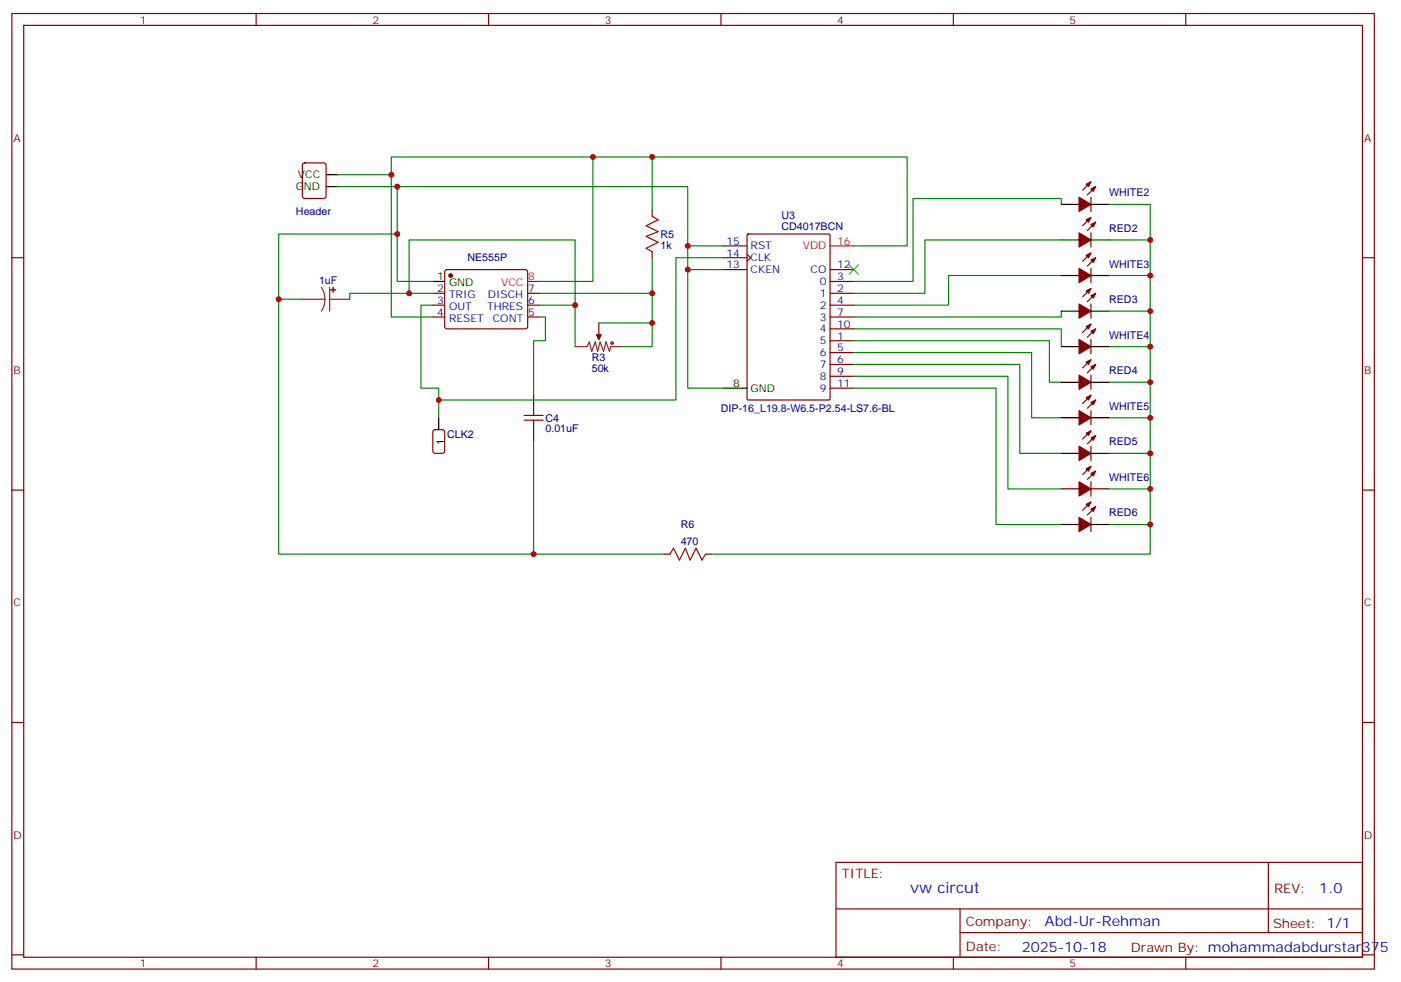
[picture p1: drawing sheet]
<svg xmlns="http://www.w3.org/2000/svg" width="417mm" height="292mm" viewBox="0 0 417 292" stroke-linecap="round" stroke-linejoin="round" font-family="sans-serif">
<g fill="none" stroke="#870000" stroke-width=".35">
<path d="M3.5 4h405.4v284.4h-405.4zM7.1 7.5h398.2v277.3h-398.2zM76.2 4v3.5M145.3 4v3.5M214.5 4v3.5M283.6 4v3.5M352.8 4v3.5M90.2 48.7l.5-.2h5.6l.7 .4v9.4l-.4 .7-5.9 .1-.7-.5v-9.4zM324.6 58.7v4.2M324.6 54.1l-2.5 2.5M326 55.5l-2.5 2.5M3.5 76.7h3.6"/>
<path d="M194 62.6v1.7M194 74.9v1.8M215.2 76.7h7M215.2 73.2h7M222.2 75.6l1.1 1.1-1.1 1.1M222.3 69.8l.3-.2h24l.3 .2v48.9l-.1 .3h-24.2l-.3-.2zM324.6 69.3v4.2M324.6 79.9v4.2M324.6 64.7l-2.5 2.5M324.6 75.3l-2.5 2.5M326 66.1l-2.5 2.5M326 76.7l-2.5 2.5"/>
<path d="M405.3 76.7h3.6M128.8 87.3h3.5M128.8 90.8h3.5M128.8 94.3h3.5M132.5 80.4l.5-.2h23.3l.5 .2 .2 .5-.1 16.5-.6 .5-23.6-.1-.4-.6v-16.3zM157 87.3h3.5M157 90.8h3.5M157 94.3h3.5M178.2 96.1v3.5M215.2 80.2h7M246.9 87.3h7.1M246.9 90.8h7.1"/>
<path d="M246.9 94.3h7.1M246.9 83.7h7.1M246.9 97.9h7.1M246.9 80.2h7.1M324.6 90.5v4.2M324.6 85.9l-2.5 2.4M324.6 96.4l-2.5 2.5M326 87.3l-2.5 2.4M326 97.9l-2.5 2.4M158.7 117.3v3.5M246.9 101.4h7.1M246.9 104.9h7.1"/>
<path d="M246.9 108.4h7.1M246.9 112h7.1M246.9 115.5h7.1M324.6 101v4.3M324.6 111.6v4.3M324.6 107l-2.5 2.5M324.6 117.6l-2.5 2.5M326 108.4l-2.5 2.5M326 119l-2.5 2.5M158.7 127.8v3.6M324.6 122.2v4.2M324.6 132.8v4.2"/>
<path d="M324.6 128.2l-2.5 2.5M324.6 138.8l-2.5 2.5M326 129.6l-2.5 2.5M3.5 145.8h3.6M324.6 143.4v4.2M324.6 154v4.2M324.6 149.4l-2.5 2.4M326 150.8l-2.5 2.4M326 140.2l-2.5 2.5M405.3 145.8h3.6M197.6 164.9h1.7M209.9 164.9h1.8"/>
<path d="M3.5 215h3.6M405.3 215h3.6M248.7 256.6h156.6v28.2h-156.6zM377.3 256.6v20.9M248.7 270.5h156.5M285.6 277.5h119.6M285.6 270.5v14.1M3.5 284.1h3.6M76.2 284.8v3.6M145.3 284.8v3.6M214.5 284.8v3.6M283.6 284.8v3.6"/>
<path d="M352.8 284.8v3.6M405.3 284.1h3.6"/>
</g>
<g fill="#870000" stroke="#870000" stroke-width=".35">
<path d="M177.4 99.6h1.5l-.7 1.4z"/>
<path d="M323.1 65.4l1.5-.7-.8 1.4z"/>
<path d="M324.6 66.8l1.4-.7-.7 1.4z"/>
<path d="M321 69.3l3.6 2.1-3.6 2.1z"/>
<path d="M323.1 86.6l1.5-.7-.8 1.4z"/>
<path d="M324.6 88l1.4-.7-.7 1.4z"/>
<path d="M321 90.5l3.6 2.1-3.6 2.1z"/>
<path d="M323.1 107.7l1.5-.7-.8 1.4z"/>
<path d="M324.6 109.1l1.4-.7-.7 1.5z"/>
<path d="M321 111.6l3.6 2.1-3.6 2.2z"/>
<path d="M323.1 128.9l1.5-.7-.8 1.4z"/>
<path d="M324.6 130.3l1.4-.7-.7 1.4z"/>
<path d="M321 132.8l3.6 2.1-3.6 2.1z"/>
<path d="M323.1 150.1l1.5-.7-.8 1.4z"/>
<path d="M324.6 151.5l1.4-.7-.7 1.4z"/>
<path d="M321 154l3.6 2.1-3.6 2.1z"/>
<path d="M323.1 54.8l1.5-.7-.8 1.4z"/>
<path d="M324.6 56.2l1.4-.7-.7 1.4z"/>
<path d="M321 58.7l3.6 2.1-3.6 2.1z"/>
<path d="M323.1 76l1.5-.7-.8 1.4z"/>
<path d="M324.6 77.4l1.4-.7-.7 1.4z"/>
<path d="M321 79.9l3.6 2.1-3.6 2.1z"/>
<path d="M323.1 97.2l1.5-.8-.8 1.5z"/>
<path d="M324.6 98.6l1.4-.7-.7 1.4z"/>
<path d="M321 101l3.6 2.2-3.6 2.1z"/>
<path d="M323.1 118.3l1.5-.7-.8 1.4z"/>
<path d="M324.6 119.7l1.4-.7-.7 1.4z"/>
<path d="M321 122.2l3.6 2.1-3.6 2.1z"/>
<path d="M323.1 139.5l1.5-.7-.8 1.4z"/>
<path d="M324.6 140.9l1.4-.7-.7 1.4z"/>
<path d="M321 143.4l3.6 2.1-3.6 2.1z"/>
<circle cx="134.1" cy="82" r=".53"/>
</g>
<g fill="none" stroke="#000" stroke-width=".35">
<path d="M97 55.5h3.5M97 52h3.5M315.7 71.4h5.3M315.7 60.8h5.3M324.6 71.4h5.2M324.6 60.8h5.2M128.8 83.7h3.5M315.7 92.6h5.3M315.7 82h5.3M324.6 92.6h5.2M324.6 82h5.2M215.2 115.5h7"/>
<path d="M315.7 113.7h5.3M315.7 103.2h5.3M324.6 113.7h5.2M324.6 103.2h5.2M130.5 124.3v3.5M315.7 134.9h5.3M315.7 124.3h5.3M324.6 134.9h5.2M324.6 124.3h5.2M315.7 156.1h5.3M315.7 145.5h5.3M324.6 156.1h5.2"/>
<path d="M324.6 145.5h5.2"/>
</g>
<path d="M246.9 73.2h7.1M157 83.7h3.5" fill="none" stroke="#f00" stroke-width=".35"/>
<path d="M90 89h6.7M95.6 85.5l.8 1.7 .3 1.8M96.7 89l-.3 1.9-.8 1.7M98.1 89h6M98.1 85.5v7.1M178.2 99.6v1.4M171.1 103.2h3.5l.7-1.5 .7 2.9 1.1-2.9 .7 2.9 .7-2.9 1.1 2.9 .7-2.9 1 2.9 .4-1.4h3.5" fill="none" stroke="#8c2424" stroke-width=".35"/>
<g fill="#8c2424" stroke="#8c2424" stroke-width=".35">
<path d="M99.1 85.5v1.4z"/>
<path d="M98.4 86.2l1.4 .1z"/>
</g>
<g fill="none" stroke="#a10000" stroke-width=".35">
<path d="M194 64.3l1.8 1.1-3.5 1.8 3.5 1.7-3.5 1.4 3.5 1.8-3.5 1.8 1.7 1M155.9 125h5.7M155.9 123.6h5.7M158.7 120.8v2.8M158.7 125v2.8M199.3 164.9l1.1-1.8 1.7 3.6 1.8-3.6 1.4 3.6 1.8-3.6 1.7 3.6 1.1-1.8"/>
<circle cx="182" cy="102.1" r=".35"/>
</g>
<path d="M129 128.1l.5-.3h2.1l.6 .5 .1 5.9-.5 .6-2.3 .1-.7-.5v-5.8z" fill="none" stroke="#900" stroke-width=".35"/>
<path d="M252.6 78.8l2.8 2.8M255.4 78.8l-2.8 2.8" fill="none" stroke="#3c3" stroke-width=".35"/>
<g fill="none" stroke="#008700" stroke-width=".35">
<path d="M100.5 52h15.9v-5.3h153.5v26.5h-15.9M100.5 55.5h104.1v60h10.6M116.4 52v42.3h12.4M118.2 55.5v28.2h10.6M176.4 46.7v37h-15.9M194 46.7v15.9M118.2 69.6h-35.3v19.4h7.1M194 76.7v10.6h-33.5M204.6 73.2h10.6M215.2 76.7h-14.1v42.3h-70.6M315.7 60.8v-1.7h-44.1v24.6h-17.6M315.7 71.4h-40.5v15.9h-21.2"/>
<path d="M329.8 60.8h12.4v104.1h-130.5M329.8 71.4h12.4M82.9 89v75.9h75.8M121.7 87.3h-17.6v1.7M128.8 90.8h-3.6v24.7h5.3v8.8M128.8 87.3h-7.1v-15.9h49.4v31.8M160.5 94.3h1.8v7.1h-3.6v15.9M160.5 90.8h10.6M194 87.3v8.8h-15.8M194 96.1v7.1h-8.8M204.6 80.2h10.6M254 97.9h61.7v5.3"/>
<path d="M315.7 82h-33.5v8.8h-28.2M315.7 92.6v1.7h-61.7M329.8 92.6h12.4M329.8 82h12.4M254 101.4h58.2v12.3h3.5M254 104.9h52.9v19.4h8.8M254 108.4h49.4v26.5h12.3M254 112h45.9v33.5h15.8M254 115.5h42.3v40.6h19.4M329.8 113.7h12.4M329.8 103.2h12.4M158.7 131.4v33.5h38.9"/>
<path d="M329.8 134.9h12.4M329.8 124.3h12.4M329.8 156.1h12.4M329.8 145.5h12.4"/>
</g>
<g fill="#c00">
<circle cx="116.4" cy="52" r=".88"/>
<circle cx="194" cy="46.7" r=".88"/>
<circle cx="204.6" cy="80.2" r=".88"/>
<circle cx="204.6" cy="73.2" r=".88"/>
<circle cx="118.2" cy="55.5" r=".88"/>
<circle cx="342.2" cy="156.1" r=".88"/>
<circle cx="342.2" cy="145.5" r=".88"/>
<circle cx="342.2" cy="134.9" r=".88"/>
<circle cx="342.2" cy="124.3" r=".88"/>
<circle cx="342.2" cy="113.7" r=".88"/>
<circle cx="342.2" cy="103.2" r=".88"/>
<circle cx="342.2" cy="92.6" r=".88"/>
<circle cx="342.2" cy="82" r=".88"/>
<circle cx="342.2" cy="71.4" r=".88"/>
<circle cx="130.5" cy="119" r=".88"/>
<circle cx="194" cy="87.3" r=".88"/>
<circle cx="194" cy="96.1" r=".88"/>
<circle cx="171.1" cy="90.8" r=".88"/>
<circle cx="176.4" cy="46.7" r=".88"/>
<circle cx="121.7" cy="87.3" r=".88"/>
<circle cx="118.2" cy="69.6" r=".88"/>
<circle cx="158.8" cy="164.9" r=".88"/>
<circle cx="82.9" cy="89" r=".88"/>
</g>
<text font-size="4.6" fill="#00f" x="270.8" y="265.6">vw circut</text>
<g font-size="4.2" fill="#00f">
<text x="392.5" y="265.9">1.0</text>
<text x="310.9" y="275.4">Abd-Ur-Rehman</text>
<text x="304" y="283.2">2025-10-18</text>
</g>
<g font-size="3.9" fill="#800">
<text x="250.5" y="261.2">TITLE:</text>
<text x="379.1" y="265.9">REV:</text>
<text x="287.4" y="275.4">Company:</text>
<text x="378.7" y="276">Sheet: 1/1</text>
<text x="287.4" y="283.1">Date:</text>
<text x="336.4" y="283.2">Drawn By: mohammadabdurstar375</text>
</g>
<g font-size="3.2" fill="#800">
<text x="41.6" y="7">1</text>
<text x="110.8" y="7">2</text>
<text x="179.9" y="7">3</text>
<text x="249.1" y="7">4</text>
<text x="318.2" y="7">5</text>
<text x="4.1" y="42.1">A</text>
<text x="405.9" y="42.1">A</text>
<text x="4.1" y="111.3">B</text>
<text x="405.9" y="111.3">B</text>
<text x="4.1" y="180.4">C</text>
<text x="405.9" y="180.4">C</text>
<text x="4.1" y="249.6">D</text>
<text x="405.9" y="249.6">D</text>
<text x="41.6" y="287.8">1</text>
<text x="110.8" y="287.8">2</text>
<text x="179.9" y="287.8">3</text>
<text x="249.1" y="287.8">4</text>
<text x="318.2" y="287.8">5</text>
</g>
<g font-size="3.2">
<text x="88.6" y="53.1">VCC</text>
<text x="88" y="56.6">GND</text>
<text x="130.1" y="83.4">1</text>
<text x="133.6" y="85.2">GND</text>
<text x="218.1" y="115.1">8</text>
<text x="223.3" y="116.6">GND</text>
<text x="132.1" y="132.4" transform="rotate(-90 132.1 132.4)">1</text>
</g>
<g font-size="3.2" fill="#000080">
<text x="330" y="58.4">WHITE2</text>
<text x="88.1" y="63.9">Header</text>
<text x="232.5" y="65.3">U3</text>
<text x="196.5" y="70.8">R5</text>
<text x="232.5" y="68.5">CD4017BCN</text>
<text x="330" y="69">RED2</text>
<text x="139.1" y="77.8">NE555P</text>
<text x="196.5" y="74">1k</text>
<text x="330" y="79.6">WHITE3</text>
<text x="94.9" y="84.5">1uF</text>
<text x="330" y="90.2">RED3</text>
<text x="330" y="100.8">WHITE4</text>
<text x="176.1" y="107.4">R3</text>
<text x="176" y="110.6">50k</text>
<text x="330" y="111.4">RED4</text>
<text x="162.3" y="125.5">C4</text>
<text x="214.5" y="122.6">DIP-16_L19.8-W6.5-P2.54-LS7.6-BL</text>
<text x="330" y="121.9">WHITE5</text>
<text x="133" y="130.4">CLK2</text>
<text x="162.3" y="128.6">0.01uF</text>
<text x="330" y="132.5">RED5</text>
<text x="330" y="143.1">WHITE6</text>
<text x="330" y="153.7">RED6</text>
<text x="202.5" y="157.2">R6</text>
<text x="202.5" y="162.1">470</text>
</g>
<g font-size="3.2" fill="#00f">
<text x="216.1" y="72.8">15</text>
<text x="216.1" y="76.3">14</text>
<text x="223.3" y="74.2">RST</text>
<text x="223.3" y="77.8">CLK</text>
<text x="216.1" y="79.9">13</text>
<text x="223.3" y="81.3">CKEN</text>
<text x="241.2" y="81.3">CO</text>
<text x="249.1" y="83.4">3</text>
<text x="249.1" y="79.9">12</text>
<text x="130.1" y="86.9">2</text>
<text x="133.6" y="88.7">TRIG</text>
<text x="145.1" y="88.7">DISCH</text>
<text x="157.2" y="86.9">7</text>
<text x="243.9" y="88.3">1</text>
<text x="243.9" y="84.8">0</text>
<text x="249.1" y="86.9">2</text>
<text x="130.1" y="90.5">3</text>
<text x="130.1" y="94">4</text>
<text x="133.6" y="92.2">OUT</text>
<text x="133.6" y="95.7">RESET</text>
<text x="145" y="92.2">THRES</text>
<text x="146.6" y="95.7">CONT</text>
<text x="157.2" y="94">5</text>
<text x="157.2" y="90.5">6</text>
<text x="243.9" y="91.9">2</text>
<text x="243.9" y="95.4">3</text>
<text x="249.1" y="90.5">4</text>
<text x="249.1" y="94">7</text>
<text x="243.9" y="98.9">4</text>
<text x="249.1" y="101">1</text>
<text x="249.1" y="97.5">10</text>
<text x="243.9" y="102.4">5</text>
<text x="243.9" y="106">6</text>
<text x="249.1" y="104.6">5</text>
<text x="243.9" y="109.5">7</text>
<text x="243.9" y="113">8</text>
<text x="249.1" y="108.1">6</text>
<text x="249.1" y="111.6">9</text>
<text x="243.9" y="116.6">9</text>
<text x="249.1" y="115.1">11</text>
</g>
<g font-size="3.2" fill="#f00">
<text x="238.8" y="74.2">VDD</text>
<text x="249.1" y="72.8">16</text>
<text x="157.2" y="83.4">8</text>
<text x="149.1" y="85.2">VCC</text>
</g>
</svg>
